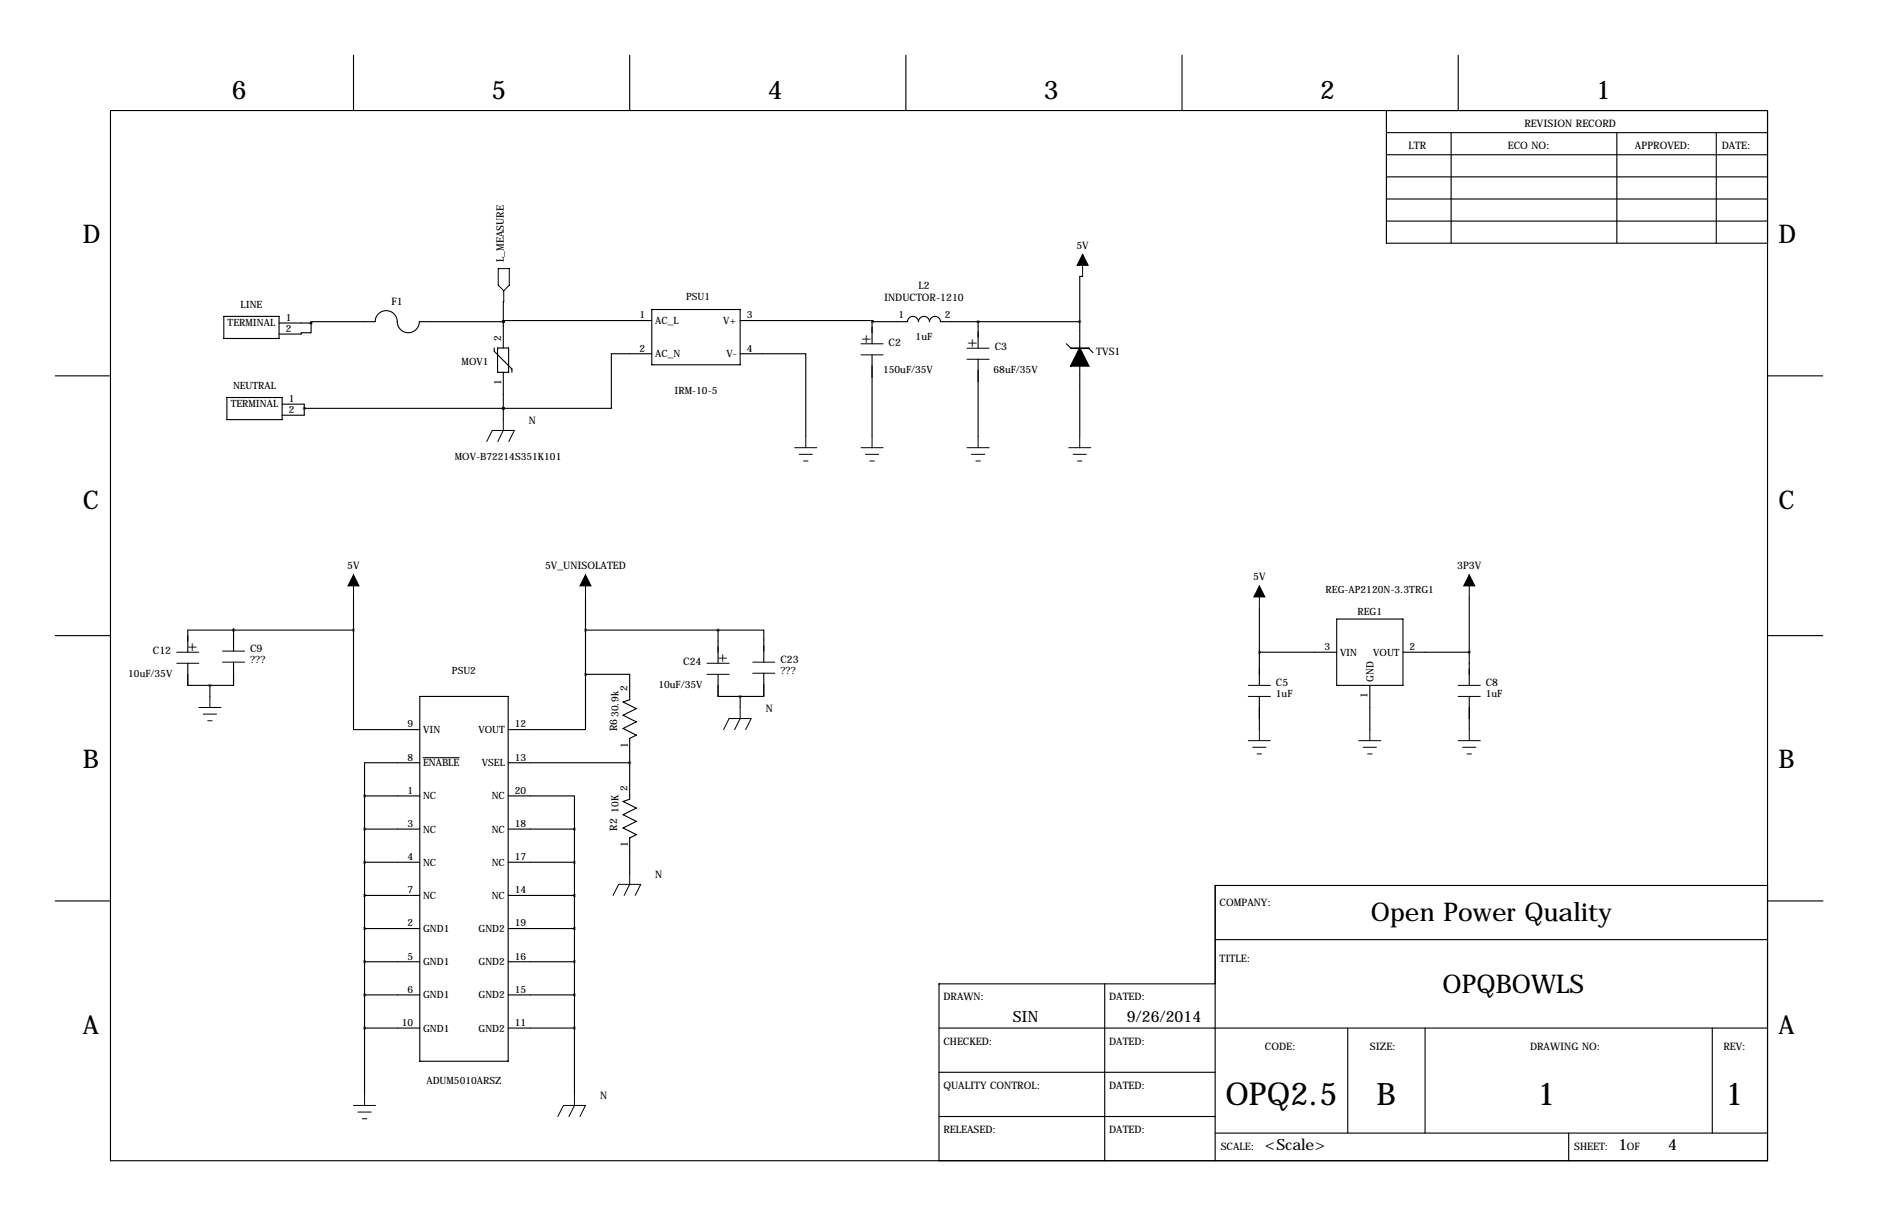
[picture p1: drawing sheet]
<svg xmlns="http://www.w3.org/2000/svg" width="432mm" height="279mm" viewBox="0 0 432 279" stroke-linecap="round" stroke-linejoin="round" font-family="sans-serif">
<g fill="none" stroke="#000" stroke-width=".25">
<path d="M81.3 12.7v12.7M144.8 12.7v12.7M208.3 12.7v12.7M271.8 12.7v12.7M335.3 12.7v12.7M25.4 25.4h381v241.3h-381zM318.8 30.5h87.6M318.8 35.6h87.6M318.8 25.4v30.5h87.6M333.7 30.5v25.4M371.8 30.5v25.4M394.6 30.5v25.4"/>
<path d="M318.8 45.7h87.6M318.8 50.8h87.6M318.8 40.6h87.6M51.5 72.7h12.7v5.1h-12.7zM64.2 74.2h7.3M71.5 74.2v2.3h-2.3v.3h-5M113.6 80v.7l4.1 4.1v.7M114.4 80h2.5v5.5h-2.5zM115.7 73.9h-19.3a2.54 2.54 0 0 1-2.5 2.6 2.54 2.54 0 0 1-2.6-2.6 2.54 2.54 0 0 0-2.5-2.5 2.54 2.54 0 0 0-2.5 2.5h-14.8v.3M115.7 73.9h.1M115.7 73.9v6.1M115.8 69.3l-.1 4.6"/>
<path d="M149.9 73.7h-34.2v.2M149.9 71.1h20.3v12.7h-20.3zM170.2 73.7h30.5v.2M224.9 73.9v6.1M245.2 79l1 1M248.3 73.9h-32a1.27 1.27 0 0 0-1.3-1.2 1.27 1.27 0 0 0-1.3 1.2 1.27 1.27 0 0 0-1.3-1.2 1.27 1.27 0 0 0-1.2 1.2 1.27 1.27 0 0 0-1.3-1.2 1.27 1.27 0 0 0-1.3 1.2h-8.1v5.1M248.3 73.9v6.1M248.9 63.5h-.6v10.4M12.7 86.4h12.7M52.2 91.3h12.7v5.1h-12.7zM64.9 92.9h5.1v2.5h-5.1M70 93.8h45.7"/>
<path d="M115.7 93.8h.1M115.7 85.5v10.9M149.9 81.3h-9.3v12.5h-24.9M170.2 81.3h15.1v19M200.5 81.5v18.8M224.9 82.5v17.8M248.3 84.1v16.2M250.3 80h.1M250.3 80l1 1M406.4 86.4h12.7M81.3 137.2v7.6M134.6 137.2v17.7"/>
<path d="M289.6 139.7v10.2M337.8 137.2v20.3M12.7 146h12.7M43.2 152.4v5.1h5.1M48.3 157.5v2.5M53.7 152.1v5.4h-5.4M53.7 144.5v5.1M81.3 144.8v22.8h15.2M81.3 144.8h-38.1v5.1M134.6 154.9v12.7h-17.8M134.6 154.9h10.2v5.9l-1.5 .5 3 1.5-3 1.5 3 1.6-3 1.5 3 1.5-1.5 .8v13.9l-1.5 .5 3 1.6-3 1.5 3 1.5-3 1.5 3 1.6-1.5 .7v8.2M134.6 144.8h30.5"/>
<path d="M165.1 144.8h10.5v7.3M165.1 154.9v5.1h5.1M165.1 144.8v7.6M175.6 154.7v5.3h-5.4M289.6 149.9h17.7M289.6 149.9v7.6M307.3 142.2h15.3v15.3h-15.3zM315 157.5v10.1M322.6 149.9h15.2M406.4 146h12.7M96.5 175.3h-12.7v7.6M96.5 160h20.3v83.8h-20.3z"/>
<path d="M97.3 174.1h8.3M116.8 175.3h28M170.2 160v2.6M289.6 160v7.6M337.8 160v7.6M83.8 182.9h12.7M83.8 190.5h12.7M83.8 198.1h12.7M83.8 182.9v68.6M116.8 182.9h15.3v7.6M116.8 190.5h15.3M116.8 198.1h15.3"/>
<path d="M132.1 190.5v61M12.7 207h12.7M83.8 213.4h12.7M83.8 205.7h12.7M116.8 213.4h15.3M116.8 205.7h15.3M279.4 215.9h127M406.4 203.5h-127v63.2M406.5 207h12.7M83.8 236.2h12.7M83.8 221h12.7M83.8 228.6h12.7"/>
<path d="M116.8 236.2h15.3M116.8 221h15.3M116.8 228.6h15.3M215.9 236.2h190.5M254 226.1v40.6M279.4 226.1h-63.5v40.6M309.9 236.2v24.1M327.7 236.2v24.1M393.7 236.2v24.1M215.9 246.4h63.5M215.9 256.5h63.5M279.4 260.3h127"/>
<path d="M360.7 260.3v6.4"/>
</g>
<g fill="none" stroke="#000" stroke-width=".23">
<path d="M248.9 58.4v5.1M114.6 61.7h2.5v3.8l-1.3 1.3-1.2-1.3zM115.8 66.8v2.5M198 79h5M115.7 96.4v2.5l-1.2 2.5M198 81.5h5M222.4 80h5M222.4 82.5h5M111.9 101.4l1.3-2.5h5.1l-1.3 2.5M182.7 102.9h5.1M183.7 104.4h3.1M184.8 105.9h1"/>
<path d="M185.3 100.3v2.6M198 102.9h5M199 104.4h3M200 105.9h1M200.5 100.3v2.6M222.4 102.9h5M223.4 104.4h3M224.4 105.9h1M224.9 100.3v2.6M245.7 102.9h5.1M246.7 104.4h3.1M247.8 105.9h1"/>
<path d="M248.3 100.3v2.6M81.3 132.1v5.1M134.6 132.1v5.1M289.6 134.6v5.1M337.8 132.1v5.1M40.6 149.9h5.1M40.6 152.4h5.1M51.2 149.6h5M51.2 152.1h5M162.6 152.4h5M162.6 154.9h5M173.1 152.1h5.1"/>
<path d="M173.1 154.7h5.1M287 157.5h5.1M335.3 157.5h5.1M45.7 162.6h5.1M46.7 164.1h3.1M47.8 165.6h1M48.3 160v2.6M166.4 167.6l1.2-2.5h5.1l-1.3 2.5M170.2 162.6v2.5l-1.3 2.5M287 160h5.1M287 170.2h5.1M288 171.7h3.1"/>
<path d="M289.1 173.2h1M289.6 167.6v2.6M312.4 170.2h5.1M313.4 171.7h3.1M314.5 173.2h1M315 167.6v2.6M335.3 160h5.1M335.3 170.2h5.1M336.3 171.7h3M337.3 173.2h1M337.8 167.6v2.6M141 205.7l1.2-2.5h5.1l-1.3 2.5"/>
<path d="M144.8 200.7v2.5l-1.3 2.5M81.3 254h5.1M82.3 255.5h3M83.3 257h1M83.8 251.5v2.5M128.3 256.5l1.2-2.5h5.1l-1.3 2.5M132.1 251.5v2.5l-1.3 2.5"/>
</g>
<path d="M246.2 80h4.1" fill="none" stroke="#000" stroke-width=".38"/>
<path d="M248.3 80l2 4.1h-4.1z" fill="#000" stroke="#000" stroke-width=".38"/>
<path d="M248.9 58.4l1.3 2.6h-2.6zM81.3 132.1l1.2 2.5h-2.5zM134.6 132.1l1.3 2.5h-2.6zM289.6 134.6l1.2 2.6h-2.5zM337.8 132.1l1.3 2.5h-2.6z" fill="#000" stroke="#000" stroke-width=".23"/>
<path d="M69.9 93.8a.05 .05 0 0 0 .1 0 .05 .05 0 0 0-.1 0zM48.2 157.5a.05 .05 0 0 0 .1 0 .05 .05 0 0 0-.1 0zM289.5 149.9a.05 .05 0 0 0 .1 0 .05 .05 0 0 0-.1 0zM200.6 73.9a.05 .05 0 0 0 .1 0 .05 .05 0 0 0-.1 0zM248.2 73.9a.05 .05 0 0 0 .1 0 .05 .05 0 0 0-.1 0z" fill="#000" stroke="#000" stroke-width=".63"/>
<g font-size="7.3">
<text x="281.8" y="254">OPQ2.5</text>
<text x="353.5" y="254">1</text>
<text x="396.7" y="254">1</text>
</g>
<text font-size="7.1" x="316.5" y="254">B</text>
<g font-size="5.9">
<text x="53.3" y="22.9">6</text>
<text x="113" y="22.9">5</text>
<text x="176.5" y="22.9">4</text>
<text x="240" y="22.9">3</text>
<text x="303.5" y="22.9">2</text>
<text x="367" y="22.9">1</text>
<text x="19" y="55.9">D</text>
<text x="408.9" y="55.9">D</text>
<text x="19" y="116.8">C</text>
<text x="408.9" y="116.8">C</text>
<text x="19" y="176.5">B</text>
<text x="408.9" y="176.5">B</text>
<text x="315.2" y="211.6">Open Power Quality</text>
<text x="331.7" y="228.1">OPQBOWLS</text>
<text x="19" y="237.5">A</text>
<text x="408.9" y="237.5">A</text>
</g>
<g font-size="3.6">
<text x="198" y="78.7">+</text>
<text x="222.4" y="79.8">+</text>
<text x="43.1" y="149.6">+</text>
<text x="165" y="152.1">+</text>
<text x="232.8" y="234.9">SIN</text>
<text x="259.1" y="234.9">9/26/2014</text>
<text x="290.8" y="264.1">&lt;Scale&gt;</text>
<text x="372.1" y="264.1">1</text>
<text x="383.5" y="264.1">4</text>
</g>
<g font-size="2.4">
<text x="350.5" y="29.2">REVISION RECORD</text>
<text x="323.8" y="34.3">LTR</text>
<text x="346.7" y="34.3">ECO NO:</text>
<text x="375.9" y="34.3">APPROVED:</text>
<text x="395.9" y="34.3">DATE:</text>
<text x="247.5" y="57.2">5V</text>
<text x="115.8" y="60.2" transform="rotate(-90 115.8 60.2)">L_MEASURE</text>
<text x="90" y="70.1">F1</text>
<text x="203.3" y="69.2">INDUCTOR-1210</text>
<text x="211.2" y="66.3">L2</text>
<text x="204.3" y="79.5">C2</text>
<text x="228.7" y="80.5">C3</text>
<text x="252.1" y="81.5">TVS1</text>
<text x="121.6" y="97.4">N</text>
<text x="79.9" y="130.8">5V</text>
<text x="125.3" y="130.8">5V_UNISOLATED</text>
<text x="335" y="130.8">3P3V</text>
<text x="288.1" y="133.3">5V</text>
<text x="57.5" y="149.9">C9</text>
<text x="35.2" y="150.4">C12</text>
<text x="157.1" y="152.9">C24</text>
<text x="179.4" y="152.4">C23</text>
<text x="293.4" y="157.7">C5</text>
<text x="341.6" y="157.7">C8</text>
<text x="176.1" y="163.6">N</text>
<text x="141.9" y="168.1" transform="rotate(-90 141.9 168.1)">R630.9k</text>
<text x="141.9" y="190.9" transform="rotate(-90 141.9 190.9)">R2</text>
<text x="150.7" y="201.7">N</text>
<text x="280.4" y="208.3">COMPANY:</text>
<text x="280.4" y="221">TITLE:</text>
<text x="216.9" y="229.9">DRAWN:</text>
<text x="255" y="229.9">DATED:</text>
<text x="216.9" y="240">CHECKED:</text>
<text x="255" y="240">DATED:</text>
<text x="290.8" y="241.3">CODE:</text>
<text x="315" y="241.3">SIZE:</text>
<text x="351.8" y="241.3">DRAWING NO:</text>
<text x="396.2" y="241.3">REV:</text>
<text x="216.9" y="250.2">QUALITY CONTROL:</text>
<text x="255" y="250.2">DATED:</text>
<text x="138" y="252.5">N</text>
<text x="216.9" y="260.3">RELEASED:</text>
<text x="255" y="260.3">DATED:</text>
<text x="280.7" y="264.2">SCALE:</text>
<text x="361.9" y="264.2">SHEET:</text>
<text x="374" y="264.2">OF</text>
</g>
<g font-size="2.3">
<text x="55.3" y="70.7">LINE</text>
<text x="157.8" y="68.8">PSU1</text>
<text x="52.3" y="74.8">TERMINAL</text>
<text x="65.7" y="73.7">1</text>
<text x="65.7" y="76.3">2</text>
<text x="147" y="73.2">1</text>
<text x="150.6" y="74.5">AC_L</text>
<text x="166.3" y="74.5">V+</text>
<text x="171.7" y="73.2">3</text>
<text x="206.6" y="73.2">1</text>
<text x="217.3" y="73.2">2</text>
<text x="106.1" y="83.8">MOV1</text>
<text x="115.2" y="78.4" transform="rotate(-90 115.2 78.4)">2</text>
<text x="147" y="80.8">2</text>
<text x="150.6" y="82.1">AC_N</text>
<text x="167" y="82.1">V-</text>
<text x="171.7" y="80.8">4</text>
<text x="210.5" y="78.1">1uF</text>
<text x="53.6" y="89.3">NEUTRAL</text>
<text x="115.2" y="88.4" transform="rotate(-90 115.2 88.4)">1</text>
<text x="203" y="85.7">150uF/35V</text>
<text x="228.4" y="85.7">68uF/35V</text>
<text x="53.1" y="93.5">TERMINAL</text>
<text x="66.4" y="92.4">1</text>
<text x="66.4" y="94.9">2</text>
<text x="155.1" y="90.5">IRM-10-5</text>
<text x="104.6" y="105.8">MOV-B72214S351K101</text>
<text x="304.8" y="136.2">REG-AP2120N-3.3TRG1</text>
<text x="312.1" y="141.2">REG1</text>
<text x="304.5" y="149.4">3</text>
<text x="324.1" y="149.4">2</text>
<text x="29.5" y="155.5">10uF/35V</text>
<text x="57.5" y="152.2">???</text>
<text x="103.9" y="154.9">PSU2</text>
<text x="179.4" y="154.8">???</text>
<text x="308.1" y="150.7">VIN</text>
<text x="315.8" y="150.7">VOUT</text>
<text x="144.3" y="158.8" transform="rotate(-90 144.3 158.8)">2</text>
<text x="151.4" y="158.1">10uF/35V</text>
<text x="293.4" y="160.1">1uF</text>
<text x="314.5" y="160.3" transform="rotate(-90 314.5 160.3)">1</text>
<text x="315.8" y="156.7" transform="rotate(-90 315.8 156.7)">GND</text>
<text x="341.6" y="160.1">1uF</text>
<text x="93.7" y="167.1">9</text>
<text x="118.4" y="167.1">12</text>
<text x="97.3" y="168.4">VIN</text>
<text x="110" y="168.4">VOUT</text>
<text x="144.4" y="171.9" transform="rotate(-90 144.4 171.9)">1</text>
<text x="93.7" y="174.8">8</text>
<text x="97.3" y="176.1">ENABLE</text>
<text x="110.8" y="176.1">VSEL</text>
<text x="118.4" y="174.8">13</text>
<text x="93.7" y="182.4">1</text>
<text x="97.3" y="183.7">NC</text>
<text x="113" y="183.7">NC</text>
<text x="118.4" y="182.4">20</text>
<text x="144.3" y="181.7" transform="rotate(-90 144.3 181.7)">2</text>
<text x="93.7" y="190">3</text>
<text x="97.3" y="191.3">NC</text>
<text x="113" y="191.3">NC</text>
<text x="118.4" y="190">18</text>
<text x="142.2" y="186.7" transform="rotate(-90 142.2 186.7)">10K</text>
<text x="93.7" y="197.6">4</text>
<text x="118.4" y="197.6">17</text>
<text x="144.4" y="194.7" transform="rotate(-90 144.4 194.7)">1</text>
<text x="97.3" y="198.9">NC</text>
<text x="113" y="198.9">NC</text>
<text x="93.7" y="205.2">7</text>
<text x="97.3" y="206.5">NC</text>
<text x="113" y="206.5">NC</text>
<text x="118.4" y="205.2">14</text>
<text x="93.7" y="212.9">2</text>
<text x="97.3" y="214.2">GND1</text>
<text x="110" y="214.2">GND2</text>
<text x="118.4" y="212.9">19</text>
<text x="93.7" y="220.5">5</text>
<text x="97.3" y="221.8">GND1</text>
<text x="110" y="221.8">GND2</text>
<text x="118.4" y="220.5">16</text>
<text x="93.7" y="228.1">6</text>
<text x="97.3" y="229.4">GND1</text>
<text x="110" y="229.4">GND2</text>
<text x="118.4" y="228.1">15</text>
<text x="92.4" y="235.7">10</text>
<text x="97.3" y="237">GND1</text>
<text x="110" y="237">GND2</text>
<text x="118.4" y="235.7">11</text>
<text x="98" y="249">ADUM5010ARSZ</text>
</g>
</svg>
